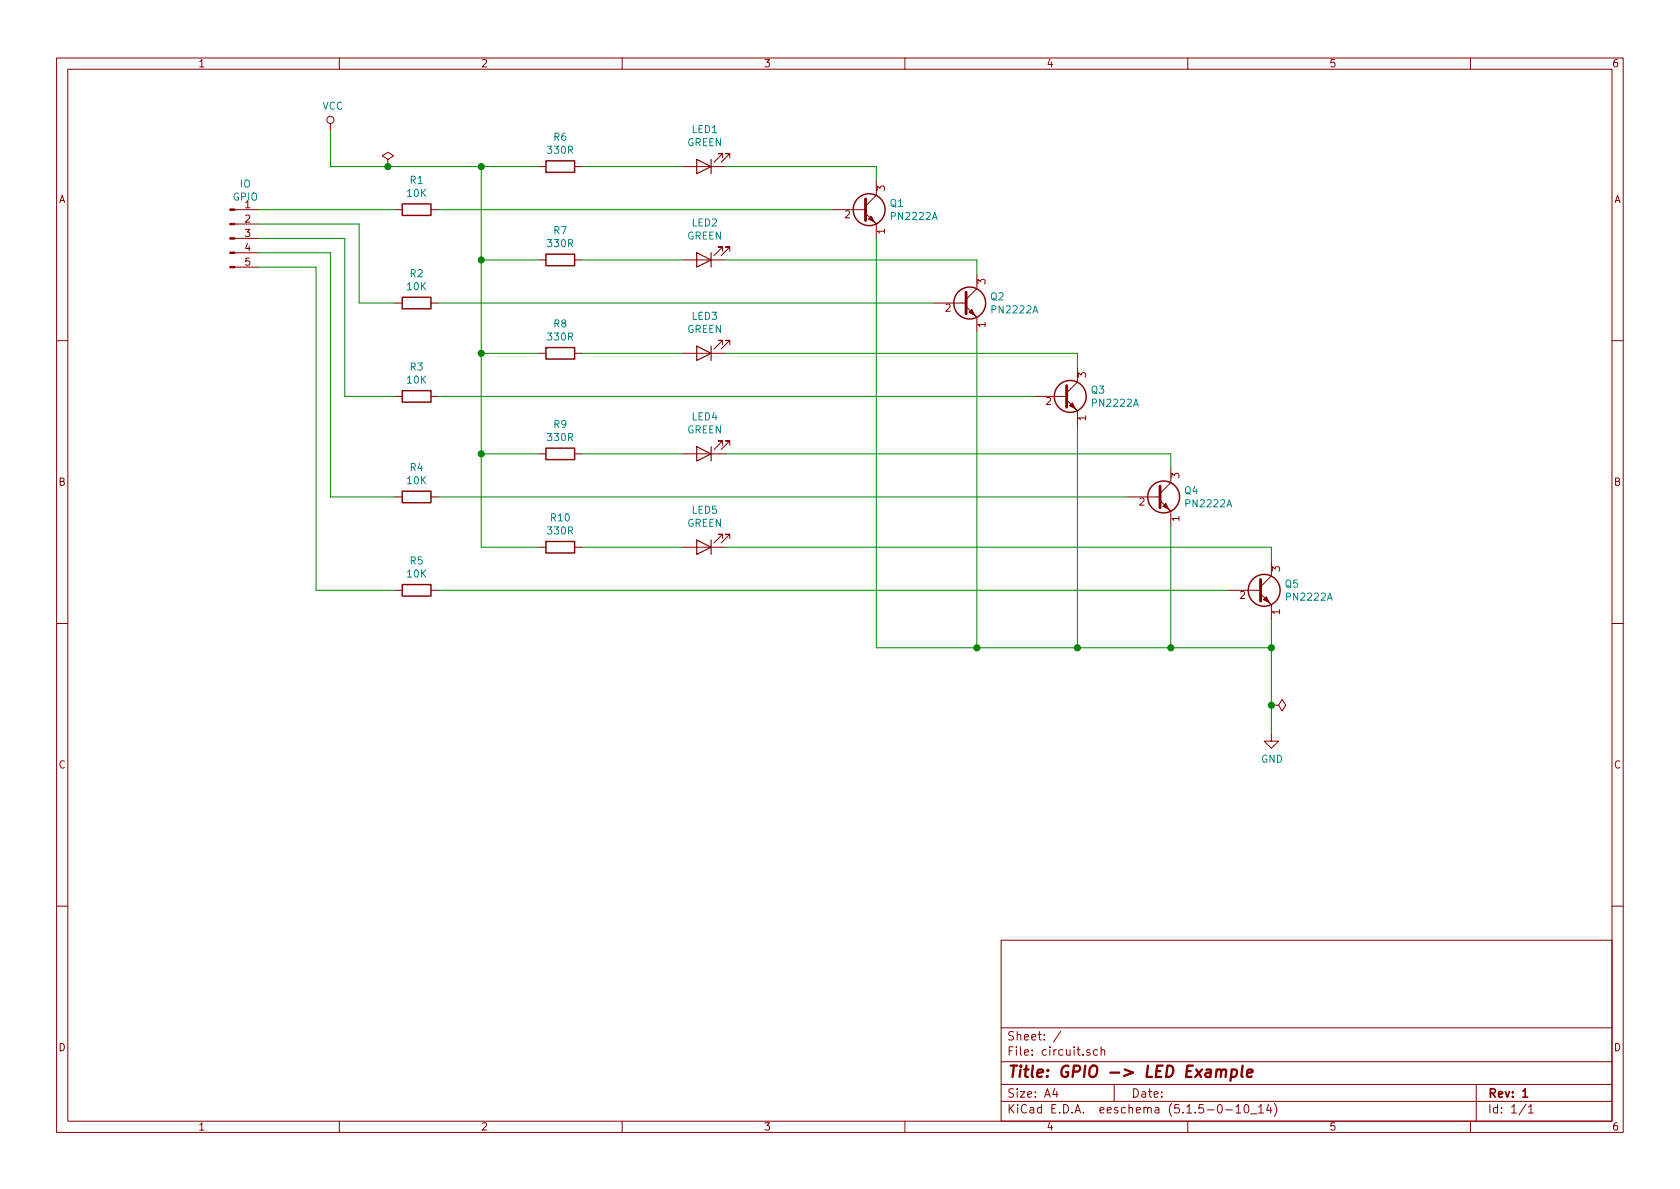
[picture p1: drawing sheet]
EESchema Schematic File Version 4
EELAYER 30 0
EELAYER END
$Descr A4 11693 8268
encoding utf-8
Sheet 1 1
Title "GPIO -> LED Example"
Date ""
Rev "1"
Comp ""
Comment1 ""
Comment2 ""
Comment3 ""
Comment4 ""
$EndDescr
$Comp
L Transistor_BJT:PN2222A Q1
U 1 1
P 6000 1450
F 0 "Q1" H 6190 1496 50  0000 L CNN
F 1 "PN2222A" H 6190 1405 50  0000 L CNN
F 2 "Package_TO_SOT_THT:TO-92_Inline" H 6200 1375 50  0001 L CIN
F 3 "http://www.fairchildsemi.com/ds/PN/PN2222A.pdf" H 6000 1450 50  0001 L CNN
	1    6000 1450
	1    0    0    -1  
$EndComp
$Comp
L Transistor_BJT:PN2222A Q2
U 1 1
P 6700 2100
F 0 "Q2" H 6890 2146 50  0000 L CNN
F 1 "PN2222A" H 6890 2055 50  0000 L CNN
F 2 "Package_TO_SOT_THT:TO-92_Inline" H 6900 2025 50  0001 L CIN
F 3 "http://www.fairchildsemi.com/ds/PN/PN2222A.pdf" H 6700 2100 50  0001 L CNN
	1    6700 2100
	1    0    0    -1  
$EndComp
$Comp
L Transistor_BJT:PN2222A Q3
U 1 1
P 7400 2750
F 0 "Q3" H 7590 2796 50  0000 L CNN
F 1 "PN2222A" H 7590 2705 50  0000 L CNN
F 2 "Package_TO_SOT_THT:TO-92_Inline" H 7600 2675 50  0001 L CIN
F 3 "http://www.fairchildsemi.com/ds/PN/PN2222A.pdf" H 7400 2750 50  0001 L CNN
	1    7400 2750
	1    0    0    -1  
$EndComp
$Comp
L Transistor_BJT:PN2222A Q4
U 1 1
P 8050 3450
F 0 "Q4" H 8240 3496 50  0000 L CNN
F 1 "PN2222A" H 8240 3405 50  0000 L CNN
F 2 "Package_TO_SOT_THT:TO-92_Inline" H 8250 3375 50  0001 L CIN
F 3 "http://www.fairchildsemi.com/ds/PN/PN2222A.pdf" H 8050 3450 50  0001 L CNN
	1    8050 3450
	1    0    0    -1  
$EndComp
$Comp
L Transistor_BJT:PN2222A Q5
U 1 1
P 8750 4100
F 0 "Q5" H 8940 4146 50  0000 L CNN
F 1 "PN2222A" H 8940 4055 50  0000 L CNN
F 2 "Package_TO_SOT_THT:TO-92_Inline" H 8950 4025 50  0001 L CIN
F 3 "http://www.fairchildsemi.com/ds/PN/PN2222A.pdf" H 8750 4100 50  0001 L CNN
	1    8750 4100
	1    0    0    -1  
$EndComp
$Comp
L Device:LED LED1
U 1 1
P 4900 1150
F 0 "LED1" H 4893 895 50  0000 C CNN
F 1 "GREEN" H 4893 986 50  0000 C CNN
F 2 "" H 4900 1150 50  0001 C CNN
F 3 "~" H 4900 1150 50  0001 C CNN
	1    4900 1150
	-1   0    0    1   
$EndComp
$Comp
L Device:LED LED2
U 1 1
P 4900 1800
F 0 "LED2" H 4893 1545 50  0000 C CNN
F 1 "GREEN" H 4893 1636 50  0000 C CNN
F 2 "" H 4900 1800 50  0001 C CNN
F 3 "~" H 4900 1800 50  0001 C CNN
	1    4900 1800
	-1   0    0    1   
$EndComp
$Comp
L Device:LED LED3
U 1 1
P 4900 2450
F 0 "LED3" H 4893 2195 50  0000 C CNN
F 1 "GREEN" H 4893 2286 50  0000 C CNN
F 2 "" H 4900 2450 50  0001 C CNN
F 3 "~" H 4900 2450 50  0001 C CNN
	1    4900 2450
	-1   0    0    1   
$EndComp
$Comp
L Device:LED LED4
U 1 1
P 4900 3150
F 0 "LED4" H 4893 2895 50  0000 C CNN
F 1 "GREEN" H 4893 2986 50  0000 C CNN
F 2 "" H 4900 3150 50  0001 C CNN
F 3 "~" H 4900 3150 50  0001 C CNN
	1    4900 3150
	-1   0    0    1   
$EndComp
$Comp
L Device:LED LED5
U 1 1
P 4900 3800
F 0 "LED5" H 4893 3545 50  0000 C CNN
F 1 "GREEN" H 4893 3636 50  0000 C CNN
F 2 "" H 4900 3800 50  0001 C CNN
F 3 "~" H 4900 3800 50  0001 C CNN
	1    4900 3800
	-1   0    0    1   
$EndComp
$Comp
L Device:R R6
U 1 1
P 3900 1150
F 0 "R6" V 3693 1150 50  0000 C CNN
F 1 "330R" V 3784 1150 50  0000 C CNN
F 2 "" V 3830 1150 50  0001 C CNN
F 3 "~" H 3900 1150 50  0001 C CNN
	1    3900 1150
	0    1    1    0   
$EndComp
$Comp
L Device:R R8
U 1 1
P 3900 2450
F 0 "R8" V 3693 2450 50  0000 C CNN
F 1 "330R" V 3784 2450 50  0000 C CNN
F 2 "" V 3830 2450 50  0001 C CNN
F 3 "~" H 3900 2450 50  0001 C CNN
	1    3900 2450
	0    1    1    0   
$EndComp
$Comp
L Device:R R9
U 1 1
P 3900 3150
F 0 "R9" V 3693 3150 50  0000 C CNN
F 1 "330R" V 3784 3150 50  0000 C CNN
F 2 "" V 3830 3150 50  0001 C CNN
F 3 "~" H 3900 3150 50  0001 C CNN
	1    3900 3150
	0    1    1    0   
$EndComp
$Comp
L Device:R R10
U 1 1
P 3900 3800
F 0 "R10" V 3693 3800 50  0000 C CNN
F 1 "330R" V 3784 3800 50  0000 C CNN
F 2 "" V 3830 3800 50  0001 C CNN
F 3 "~" H 3900 3800 50  0001 C CNN
	1    3900 3800
	0    1    1    0   
$EndComp
$Comp
L power:VCC #PWR0101
U 1 1
P 2300 900
F 0 "#PWR0101" H 2300 750 50  0001 C CNN
F 1 "VCC" H 2317 1073 50  0000 C CNN
F 2 "" H 2300 900 50  0001 C CNN
F 3 "" H 2300 900 50  0001 C CNN
	1    2300 900 
	1    0    0    -1  
$EndComp
$Comp
L power:GND #PWR0102
U 1 1
P 8850 5100
F 0 "#PWR0102" H 8850 4850 50  0001 C CNN
F 1 "GND" H 8855 4927 50  0000 C CNN
F 2 "" H 8850 5100 50  0001 C CNN
F 3 "" H 8850 5100 50  0001 C CNN
	1    8850 5100
	1    0    0    -1  
$EndComp
$Comp
L Connector:Conn_01x05_Male IO
U 1 1
P 1600 1650
F 0 "IO" H 1708 2031 50  0000 C CNN
F 1 "GPIO" H 1708 1940 50  0000 C CNN
F 2 "" H 1600 1650 50  0001 C CNN
F 3 "~" H 1600 1650 50  0001 C CNN
	1    1600 1650
	1    0    0    -1  
$EndComp
Wire Wire Line
	2300 1150 2300 900 
Wire Wire Line
	3750 1800 3350 1800
Wire Wire Line
	3750 2450 3350 2450
Wire Wire Line
	3750 3150 3350 3150
Wire Wire Line
	3750 3800 3350 3800
Wire Wire Line
	4750 1150 4050 1150
Wire Wire Line
	4750 2450 4050 2450
Wire Wire Line
	4750 3150 4050 3150
Wire Wire Line
	4750 3800 4050 3800
Wire Wire Line
	2500 2100 2500 1550
Wire Wire Line
	2500 1550 1800 1550
Wire Wire Line
	2400 2750 2400 1650
Wire Wire Line
	2400 1650 1800 1650
Wire Wire Line
	2300 1150 2700 1150
Wire Wire Line
	3350 1150 3350 1800
Connection ~ 3350 1150
Wire Wire Line
	3350 1150 3750 1150
Connection ~ 3350 3150
Wire Wire Line
	2300 1750 1800 1750
Wire Wire Line
	2200 1850 1800 1850
Wire Wire Line
	5050 1150 6100 1150
Wire Wire Line
	5050 1800 6800 1800
Wire Wire Line
	6800 1800 6800 1900
Wire Wire Line
	5050 2450 7500 2450
Wire Wire Line
	7500 2450 7500 2550
Wire Wire Line
	5050 3150 8150 3150
Wire Wire Line
	3350 2450 3350 1800
Connection ~ 3350 2450
Connection ~ 3350 1800
Wire Wire Line
	6100 1250 6100 1150
Wire Wire Line
	3350 2450 3350 3150
Wire Wire Line
	8150 3250 8150 3150
Wire Wire Line
	3350 3150 3350 3800
Wire Wire Line
	2300 3450 2300 1750
Wire Wire Line
	2200 4100 2200 1850
Wire Wire Line
	8850 3900 8850 3800
Wire Wire Line
	8850 3800 5050 3800
Wire Wire Line
	6100 1650 6100 4500
Wire Wire Line
	6100 4500 6800 4500
Wire Wire Line
	8850 4500 8850 4300
Wire Wire Line
	8150 3650 8150 4500
Connection ~ 8150 4500
Wire Wire Line
	8150 4500 8850 4500
Wire Wire Line
	7500 2950 7500 4500
Connection ~ 7500 4500
Wire Wire Line
	7500 4500 8150 4500
Wire Wire Line
	6800 2300 6800 4500
Connection ~ 6800 4500
Wire Wire Line
	6800 4500 7500 4500
Wire Wire Line
	8850 5100 8850 4900
Connection ~ 8850 4500
Wire Wire Line
	4750 1800 4050 1800
$Comp
L Device:R R7
U 1 1
P 3900 1800
F 0 "R7" V 3693 1800 50  0000 C CNN
F 1 "330R" V 3784 1800 50  0000 C CNN
F 2 "" V 3830 1800 50  0001 C CNN
F 3 "~" H 3900 1800 50  0001 C CNN
	1    3900 1800
	0    1    1    0   
$EndComp
Connection ~ 2700 1150
Wire Wire Line
	2700 1150 3350 1150
$Comp
L power:PWR_FLAG #GND0101
U 1 1
P 8850 4900
F 0 "#GND0101" H 8850 4975 50  0001 C CNN
F 1 "PWR_FLAG" V 8850 5028 50  0001 L CNN
F 2 "" H 8850 4900 50  0001 C CNN
F 3 "~" H 8850 4900 50  0001 C CNN
	1    8850 4900
	0    1    1    0   
$EndComp
Connection ~ 8850 4900
Wire Wire Line
	8850 4900 8850 4500
$Comp
L power:PWR_FLAG #VCC0101
U 1 1
P 2700 1150
F 0 "#VCC0101" H 2700 1225 50  0001 C CNN
F 1 "PWR_FLAG" H 2700 1323 50  0001 C CNN
F 2 "" H 2700 1150 50  0001 C CNN
F 3 "~" H 2700 1150 50  0001 C CNN
	1    2700 1150
	1    0    0    -1  
$EndComp
$Comp
L Device:R R2
U 1 1
P 2900 2100
F 0 "R2" V 2693 2100 50  0000 C CNN
F 1 "10K" V 2784 2100 50  0000 C CNN
F 2 "" V 2830 2100 50  0001 C CNN
F 3 "~" H 2900 2100 50  0001 C CNN
	1    2900 2100
	0    1    1    0   
$EndComp
$Comp
L Device:R R3
U 1 1
P 2900 2750
F 0 "R3" V 2693 2750 50  0000 C CNN
F 1 "10K" V 2784 2750 50  0000 C CNN
F 2 "" V 2830 2750 50  0001 C CNN
F 3 "~" H 2900 2750 50  0001 C CNN
	1    2900 2750
	0    1    1    0   
$EndComp
$Comp
L Device:R R4
U 1 1
P 2900 3450
F 0 "R4" V 2693 3450 50  0000 C CNN
F 1 "10K" V 2784 3450 50  0000 C CNN
F 2 "" V 2830 3450 50  0001 C CNN
F 3 "~" H 2900 3450 50  0001 C CNN
	1    2900 3450
	0    1    1    0   
$EndComp
$Comp
L Device:R R5
U 1 1
P 2900 4100
F 0 "R5" V 2693 4100 50  0000 C CNN
F 1 "10K" V 2784 4100 50  0000 C CNN
F 2 "" V 2830 4100 50  0001 C CNN
F 3 "~" H 2900 4100 50  0001 C CNN
	1    2900 4100
	0    1    1    0   
$EndComp
$Comp
L Device:R R1
U 1 1
P 2900 1450
F 0 "R1" V 2693 1450 50  0000 C CNN
F 1 "10K" V 2784 1450 50  0000 C CNN
F 2 "" V 2830 1450 50  0001 C CNN
F 3 "~" H 2900 1450 50  0001 C CNN
	1    2900 1450
	0    1    1    0   
$EndComp
Wire Wire Line
	2750 1450 1800 1450
Wire Wire Line
	2750 2100 2500 2100
Wire Wire Line
	2750 2750 2400 2750
Wire Wire Line
	2750 3450 2300 3450
Wire Wire Line
	2750 4100 2200 4100
Wire Wire Line
	3050 4100 8550 4100
Wire Wire Line
	3050 3450 7850 3450
Wire Wire Line
	3050 2750 7200 2750
Wire Wire Line
	3050 2100 6500 2100
Wire Wire Line
	3050 1450 5800 1450
$EndSCHEMATC
